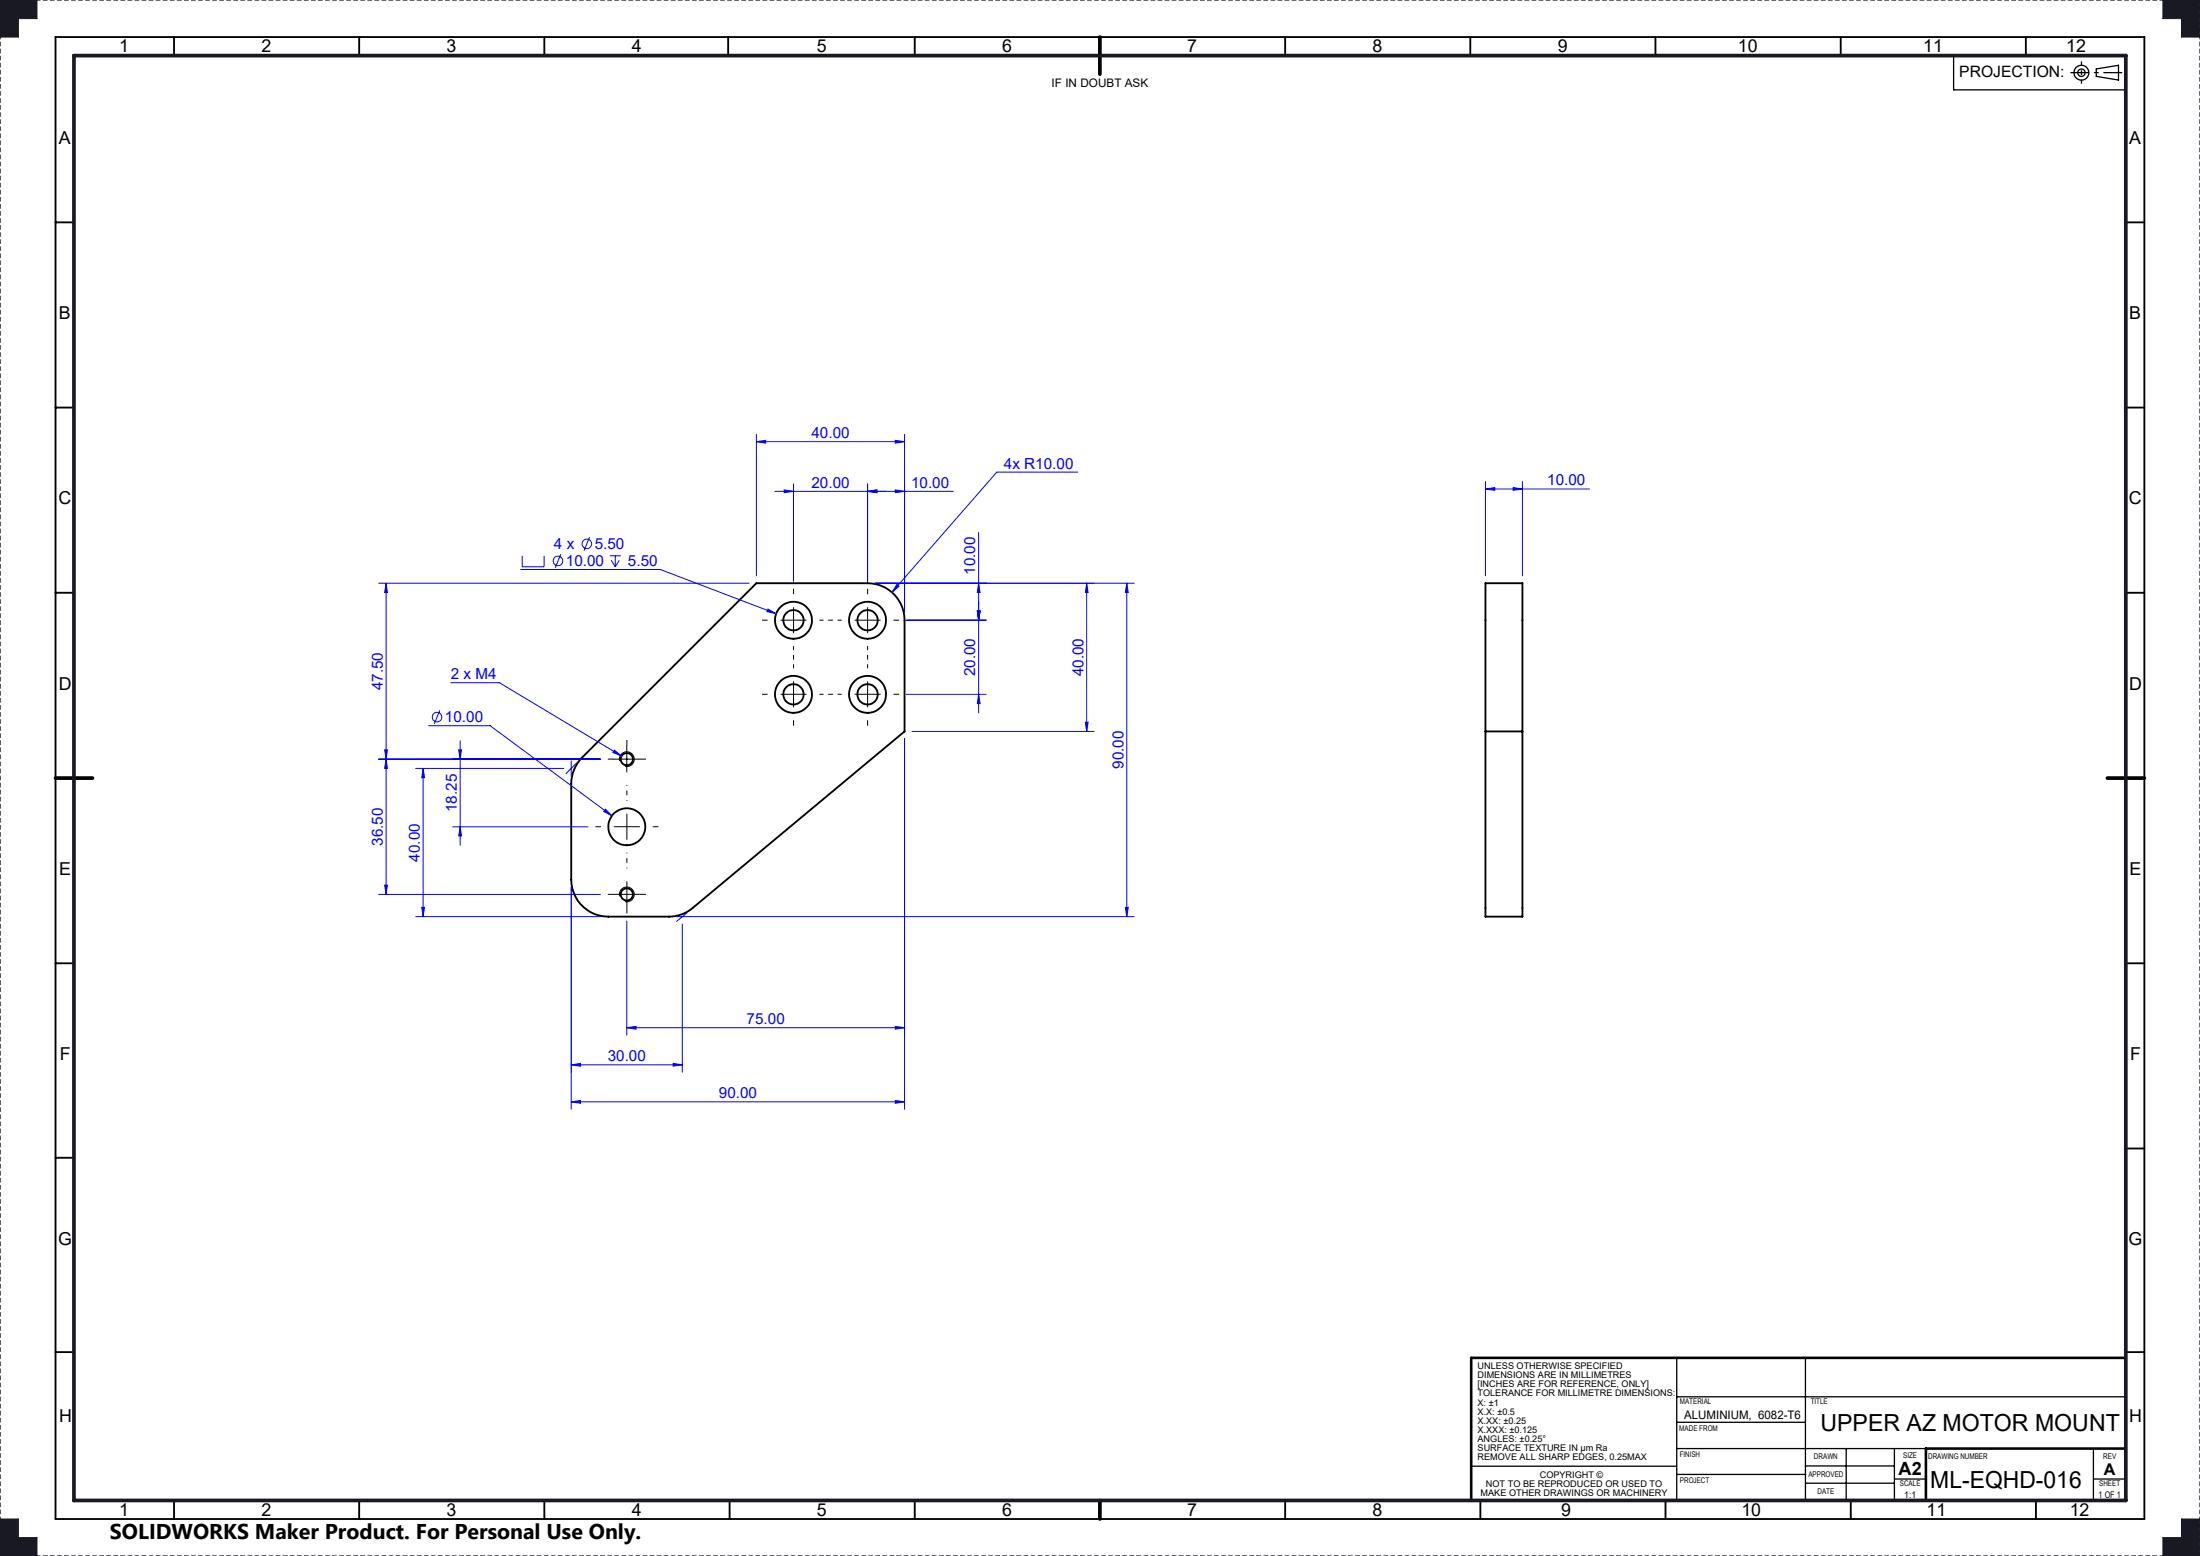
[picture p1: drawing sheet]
<svg xmlns="http://www.w3.org/2000/svg" width="594mm" height="420mm" viewBox="0 0 594 420" stroke-linecap="round" stroke-linejoin="round" font-family="sans-serif">
<g fill="none" stroke="#000" stroke-width=".5">
<path d="M15 10h564v400h-564zM47 10v5M97 10v5M147 10v5M196.6 10v5M247 10v5M347 10v5M397 10v5M447 10v5M497 10v5M547 10v5M15 60h5"/>
<path d="M574 60h5M15 110h5M574 110h5M401.1 157.4h10v90h-10zM15 160h5M574 160h5M401.1 197.4h10M157.2 204.5l47-47.1h30a10 10 0 0 1 10 10v30l-57.2 47.7a10 10 0 0 1-6.4 2.3h-16.3a10 10 0 0 1-10.1-10v-25.8a10.2 10.2 0 0 1 3-7.1zM15 260h5M574 260h5M15 312.5h5M574 310h5"/>
<path d="M15 365h5M574 365h5M47 405v5M97 405v5M147 405v5M197 405v5M247 405v5M347 405v5M399.7 405v5M449.7 405v5M499.7 405v5M549.7 405v5"/>
<circle cx="214.2" cy="167.4" r="2.75"/>
<circle cx="214.2" cy="167.4" r="5"/>
<circle cx="234.2" cy="167.4" r="2.75"/>
<circle cx="234.2" cy="167.4" r="5"/>
<circle cx="214.2" cy="187.4" r="2.75"/>
<circle cx="214.2" cy="187.4" r="5"/>
<circle cx="234.2" cy="187.4" r="2.75"/>
<circle cx="234.2" cy="187.4" r="5"/>
<circle cx="169.2" cy="204.9" r="1.65"/>
<circle cx="169.2" cy="223.2" r="5"/>
<circle cx="169.2" cy="241.4" r="1.66"/>
</g>
<g fill="none" stroke="#000" stroke-width=".35">
<path d="M527.5 15v9.3h46.5M566 18.6l6-1v4l-6-1zM452.7 377h121.3M452.7 366.5v38.8M487.5 366.5v38.5M397.2 395.8h55.5M452.7 383.9h34.8M452.7 398h34.9M452.7 391h67.3M487.5 395.7h24M498.5 391v14M511.5 391v14"/>
<path d="M511.5 399.2h8.5M565.2 391v14M565.2 399.2h8.8M487.5 400.3h24"/>
<circle cx="562" cy="19.6" r="2.01"/>
<circle cx="562" cy="19.6" r="1"/>
</g>
<path d="M559 19.6h14" fill="none" stroke="#000" stroke-width=".35" stroke-dasharray="15.2 1.3 1.3 1.3" stroke-dashoffset="10.1" stroke-linecap="butt"/>
<path d="M562 16.6v6" fill="none" stroke="#000" stroke-width=".35" stroke-dasharray="15.2 1.3 1.3 1.3" stroke-dashoffset="14.1" stroke-linecap="butt"/>
<path d="M0 0v420" fill="none" stroke="#000" stroke-width=".35" stroke-dasharray="1.3 .6" stroke-dashoffset=".2" stroke-linecap="butt"/>
<path d="M594 0h-594M0 420h594" fill="none" stroke="#191924" stroke-width=".35" stroke-dasharray="1.3 .6" stroke-dashoffset="-.1" stroke-linecap="butt"/>
<path d="M594 420v-420" fill="none" stroke="#191924" stroke-width=".35" stroke-dasharray="1.3 .6" stroke-dashoffset=".2" stroke-linecap="butt"/>
<path d="M574 366.5h-176.8v38.6M574 391h-54v14" fill="none" stroke="#000" stroke-width=".7"/>
<path d="M297 10v10M15 210h10M569 210h10M297 405v5" fill="none" stroke="#000" stroke-width="1"/>
<path d="M0 0h10v5h-5v5h-5zM584 0h10v10h-5v-5h-5zM0 410h5v5h5v5h-10zM589 410h5v10h-10v-5h5z" fill="none" stroke="#191924" stroke-width=".27"/>
<path d="M20 15h554v390h-554z" fill="none" stroke="#191924" stroke-width="1"/>
<path d="M0 410v10h10v-5h-5v-5zM584 0v5h5v5h5v-10zM0 0v10h5v-5h5v-5zM589 410v5h-5v5h10v-10z" fill-rule="evenodd" fill="#191924"/>
<g fill="none" stroke="#00f" stroke-width=".27">
<path d="M204.2 119.2l2.5-.3v.7zM204.2 117.2v38.2M204.2 119.2h40M241.7 118.9l2.5 .3-2.5 .4zM244.2 117.2v48.2M209.2 132.6h48.2M211.7 132.2l2.5 .4-2.5 .4zM214.2 130.6v26.3M234.2 132.6l2.5-.4v.8zM234.2 130.6v26.3M241.7 132.2l2.5 .4-2.5 .4zM291 127.4h-21.9l-28.3 32.5"/>
<path d="M401.1 132l2.5-.4v.7zM401.1 130v25.4M401.1 132h28.1M408.6 131.6l2.5 .4-2.5 .3zM411.1 130v25.4M102.2 157.4h100M104.2 157.4l.4 2.5h-.7zM104.2 157.4v84M140.6 153.7h37.7l31.2 11.9M141 150v3h5.9v-3M151.4 149.6l-1.5 3.7M159.2 145l-1.5 3.6"/>
<path d="M164.6 150h3M165 151.2l1.1 1.8M166.1 150v3M167.2 151.2l-1.1 1.8M236.2 157.4h70M242.2 157.7l.5 .5-1.9 1.7zM264.2 157.4l.4 2.5h-.7zM264.2 143.7v48.7M293.4 157.4l.4 2.5h-.7zM293.4 157.4v40M304.2 157.4l.4 2.5h-.8zM304.2 157.4v90"/>
<path d="M207.4 164.4l2.1 1.2-2.4-.5zM244.7 167.4h21.5M263.9 164.9h.7l-.4 2.5zM115.7 195.9h16.6l32.9 24.3M118.7 191.7l-1.4 3.7M121.7 184.3h13.1l33 19.8M124.2 199.9v28.3M244.2 199.4v100M244.7 187.4h21.5M246.2 197.4h49.2M264.2 187.4l.4 2.5h-.7zM293.1 194.9h.7l-.4 2.5z"/>
<path d="M102.2 204.9h59.9M103.9 202.4h.7l-.4 2.5zM104.2 204.9l.4 2.5h-.7zM112.3 207.4h39.9M114.2 207.4l.4 2.5h-.7zM114.2 207.4v40M123.9 202.4h.7l-.4 2.5zM154.2 205.4v4.2M155.8 205.9l-3 2.9M163.4 218.4l1.8 1.8-2.2-1.2zM165.9 202.5l1.9 1.6-2.3-1zM103.9 238.9h.7l-.4 2.5z"/>
<path d="M122.2 223.2h36.5M124.2 223.2l.4 2.5h-.7zM154.2 239.4v60M102.2 241.4h59.9M112.3 247.4h49.9M113.9 244.9h.7l-.4 2.5zM169.2 248.6v30.8M182.6 247.4h123.6M184.2 249.4v40M185.5 246.4l-2.8 2.3M303.8 244.9h.8l-.4 2.5zM169.2 277.4l2.5-.3v.7z"/>
<path d="M169.2 277.4h75M241.7 277.1l2.5 .3-2.5 .4zM154.2 297.4l2.5-.3v.7zM154.2 287.4l2.5-.4v.8zM154.2 297.4h90M154.2 287.4h30M181.8 287l2.4 .4-2.4 .4zM241.7 297.1l2.5 .3-2.5 .4z"/>
<circle cx="150.7" cy="151.4" r="1.29"/>
<circle cx="158.4" cy="146.8" r="1.29"/>
<circle cx="118" cy="193.6" r="1.29"/>
</g>
<path d="M165.7 204.9h7M167.3 205.4a1.99 1.99 0 0 1 1.8-2.5 1.99 1.99 0 0 1 2.1 2.2 1.99 1.99 0 0 1-2.5 1.8M169.2 201.4v7M167.3 242a1.99 1.99 0 0 1 1.8-2.5 1.99 1.99 0 0 1 2.1 2.1 1.99 1.99 0 0 1-2.5 1.8" fill="none" stroke="#000" stroke-width=".27"/>
<g fill="none" stroke="#000" stroke-width=".27" stroke-dasharray="15.2 1.3 1.3 1.3" stroke-linecap="butt">
<path d="M207.3 167.4h-1.5M214.3 167.4v-3.5M214.3 167.4h-3.5M214.3 167.4v3.5M214.3 167.4h3.5M214.3 160.4v-1.5M234.3 167.4v-3.5M234.3 167.4h-3.5M234.3 167.4v3.5M234.3 167.4h3.5M234.3 160.4v-1.5M241.3 167.4h1.5"/>
<path d="M207.3 187.4h-1.5M214.3 187.4v-3.5M214.3 187.4h-3.5M214.3 187.4v3.5M214.3 187.4h3.5M214.3 194.4v1.5M234.3 187.4v-3.5M234.3 187.4h-3.5M234.3 187.4v3.5M234.3 187.4h3.5M234.3 194.4v1.5M241.3 187.4h1.5"/>
<path d="M165.8 204.9h-1.7M169.3 201.4v-1.6M172.8 204.9h1.6M162.3 223.2h-1.5M169.3 223.2v-3.5M169.3 223.2h-3.5M169.3 223.2v3.5M169.3 223.2h3.5M176.3 223.2h1.5M165.8 241.4h-1.7M169.3 241.4v-3.5M169.3 241.4h-3.5"/>
<path d="M169.3 241.4v3.5M169.3 241.4h3.5M169.3 244.9v1.7M172.8 241.4h1.6"/>
</g>
<path d="M169.3 216.2v-4.3M169.3 234.4v-4.2" fill="none" stroke="#000" stroke-width=".27" stroke-dasharray="15.2 1.3 1.3 1.3" stroke-dashoffset="15" stroke-linecap="butt"/>
<path d="M221.3 167.4h6M214.3 180.4v-6M221.3 187.4h6M234.3 180.4v-6" fill="none" stroke="#000" stroke-width=".27" stroke-dasharray="15.2 1.3 1.3 1.3" stroke-dashoffset="14.1" stroke-linecap="butt"/>
<g fill="#00f">
<path d="M401.1 132l2.5-.4v.7zM408.6 131.6l2.5 .4-2.5 .3z"/>
<path d="M234.2 132.6l2.5-.4v.8zM211.7 132.2l2.5 .4-2.5 .4z"/>
<path d="M242.2 157.7l-1.4 2.2 1.9-1.7zM207.4 164.4l-.3 .7 2.4 .5zM165.9 202.5l-.4 .6 2.3 1zM163.4 218.4l-.4 .6 2.2 1.2z"/>
<path d="M241.7 118.9l2.5 .3-2.5 .4zM204.2 119.2l2.5-.3v.7zM241.7 132.2l2.5 .4-2.5 .4zM234.2 132.6l2.5-.4v.8zM241.7 297.1l2.5 .3-2.5 .4zM154.2 297.4l2.5-.3v.7zM241.7 277.1l2.5 .3-2.5 .4zM169.2 277.4l2.5-.3v.7z"/>
<path d="M293.4 157.4l.4 2.5h-.7zM293.1 194.9h.7l-.4 2.5zM264.2 157.4l.4 2.5h-.7zM263.9 164.9h.7l-.4 2.5zM263.9 164.9h.7l-.4 2.5zM264.2 187.4l.4 2.5h-.7zM104.2 157.4l.4 2.5h-.7zM103.9 202.4h.7l-.4 2.5zM104.2 204.9l.4 2.5h-.7zM103.9 238.9h.7l-.4 2.5zM123.9 202.4h.7l-.4 2.5zM124.2 223.2l.4 2.5h-.7z"/>
<path d="M181.8 287l2.4 .4-2.4 .4zM154.2 287.4l2.5-.4v.8z"/>
<path d="M303.8 244.9h.8l-.4 2.5zM304.2 157.4l.4 2.5h-.8z"/>
<path d="M114.2 207.4l.4 2.5h-.7zM113.9 244.9h.7l-.4 2.5z"/>
</g>
<g font-size="6.3">
<text x="491.5" y="386.1">UPPER AZ MOTOR MOUNT</text>
<text x="521.2" y="401.5">ML-EQHD-016</text>
</g>
<text font-size="5.8" x="29.7" y="415.3">SOLIDWORKS Maker Product. For Personal Use Only.</text>
<text font-size="4.9" x="512.6" y="398">A2</text>
<g font-size="4.8">
<text x="32.1" y="14.1">1</text>
<text x="70.6" y="14.1">2</text>
<text x="120.6" y="14.1">3</text>
<text x="170.6" y="14.1">4</text>
<text x="220.6" y="14.1">5</text>
<text x="270.6" y="14.1">6</text>
<text x="320.6" y="14.1">7</text>
<text x="370.6" y="14.1">8</text>
<text x="420.6" y="14.1">9</text>
<text x="469.2" y="14.1">10</text>
<text x="519.2" y="14.1">11</text>
<text x="557.9" y="14.1">12</text>
<text x="15.9" y="38.9">A</text>
<text x="574.9" y="38.9">A</text>
<text x="15.9" y="86.2">B</text>
<text x="574.9" y="86.2">B</text>
<text x="15.8" y="136.2">C</text>
<text x="574.8" y="136.2">C</text>
<text x="15.9" y="186.2">D</text>
<text x="574.9" y="186.2">D</text>
<text x="16" y="236.2">E</text>
<text x="575" y="236.2">E</text>
<text x="16.1" y="286.2">F</text>
<text x="575.1" y="286.2">F</text>
<text x="15.7" y="336.2">G</text>
<text x="574.7" y="336.2">G</text>
<text x="15.9" y="383.8">H</text>
<text x="574.9" y="383.7">H</text>
<text x="32.1" y="409.1">1</text>
<text x="70.6" y="409.1">2</text>
<text x="120.6" y="409.1">3</text>
<text x="170.6" y="409.1">4</text>
<text x="220.6" y="409.1">5</text>
<text x="270.6" y="409.1">6</text>
<text x="320.6" y="409.1">7</text>
<text x="370.6" y="409.1">8</text>
<text x="421.5" y="409.1">9</text>
<text x="470.2" y="409.1">10</text>
<text x="520.2" y="409.1">11</text>
<text x="558.8" y="409.1">12</text>
</g>
<text font-size="4.4" x="568.1" y="398.2">A</text>
<text font-size="4.2" x="529" y="20.8">PROJECTION:</text>
<g font-size="4.1" fill="#00f">
<text x="219.1" y="118.3">40.00</text>
<text x="219.1" y="131.7">20.00</text>
<text x="246" y="131.7">10.00</text>
<text x="271.1" y="126.5">4x R10.00</text>
<text x="417.8" y="131">10.00</text>
<text x="149.6" y="148.2">4 x</text>
<text x="160.6" y="148.2">5.50</text>
<text x="152.8" y="152.8">10.00</text>
<text x="169.6" y="152.8">5.50</text>
<text x="263.3" y="155.2" transform="rotate(-90 263.3 155.2)">10.00</text>
<text x="121.7" y="183.3">2 x M4</text>
<text x="263.3" y="182.6" transform="rotate(-90 263.3 182.6)">20.00</text>
<text x="292.5" y="182.6" transform="rotate(-90 292.5 182.6)">40.00</text>
<text x="103.3" y="186.3" transform="rotate(-90 103.3 186.3)">47.50</text>
<text x="120.1" y="194.9">10.00</text>
<text x="303.3" y="207.6" transform="rotate(-90 303.3 207.6)">90.00</text>
<text x="123.3" y="219.2" transform="rotate(-90 123.3 219.2)">18.25</text>
<text x="103.3" y="228.3" transform="rotate(-90 103.3 228.3)">36.50</text>
<text x="113.3" y="232.6" transform="rotate(-90 113.3 232.6)">40.00</text>
<text x="201.6" y="276.5">75.00</text>
<text x="164.1" y="286.5">30.00</text>
<text x="194.1" y="296.5">90.00</text>
</g>
<g font-size="3.2">
<text x="283.9" y="23.5">IF IN DOUBT ASK</text>
<text x="454.8" y="383.1">ALUMINIUM, 6082-T6</text>
</g>
<g font-size="2.5">
<text x="398.9" y="369.5">UNLESS OTHERWISE SPECIFIED</text>
<text x="398.9" y="372">DIMENSIONS ARE IN MILLIMETRES</text>
<text x="398.9" y="374.5">[INCHES ARE FOR REFERENCE, ONLY]</text>
<text x="398.9" y="376.9">TOLERANCE FOR MILLIMETRE DIMENSIONS:</text>
<text x="398.9" y="379.4">X: ±1</text>
<text x="398.9" y="381.9">X.X: ±0.5</text>
<text x="398.9" y="384.3">X.XX: ±0.25</text>
<text x="398.9" y="386.8">X.XXX: ±0.125</text>
<text x="398.9" y="389.3">ANGLES: ±0.25°</text>
<text x="398.9" y="391.7">SURFACE TEXTURE IN μm Ra</text>
<text x="398.9" y="394.2">REMOVE ALL SHARP EDGES, 0.25MAX</text>
<text x="401.2" y="401.3">NOT TO BE REPRODUCED OR USED TO</text>
<text x="415.7" y="398.8">COPYRIGHT ©</text>
<text x="399.8" y="403.8">MAKE OTHER DRAWINGS OR MACHINERY</text>
<text x="514.2" y="404.2">1:1</text>
<text x="566.6" y="404.2">1 OF 1</text>
</g>
<g font-size="2.1">
<text x="453.6" y="378.9">MATERIAL</text>
<text x="488.9" y="378.9">TITLE</text>
<text x="453.4" y="386.2">MADE FROM</text>
<text x="453.5" y="393.3">FINISH</text>
<text x="489.8" y="393.9">DRAWN</text>
<text x="513.9" y="393.6">SIZE</text>
<text x="520.6" y="393.8">DRAWING NUMBER</text>
<text x="567.9" y="393.8">REV</text>
<text x="453.6" y="400.4">PROJECT</text>
<text x="488.3" y="398.6">APPROVED</text>
<text x="513" y="401.2">SCALE</text>
<text x="566.8" y="401.2">SHEET</text>
<text x="490.7" y="403.2">DATE</text>
</g>
</svg>
